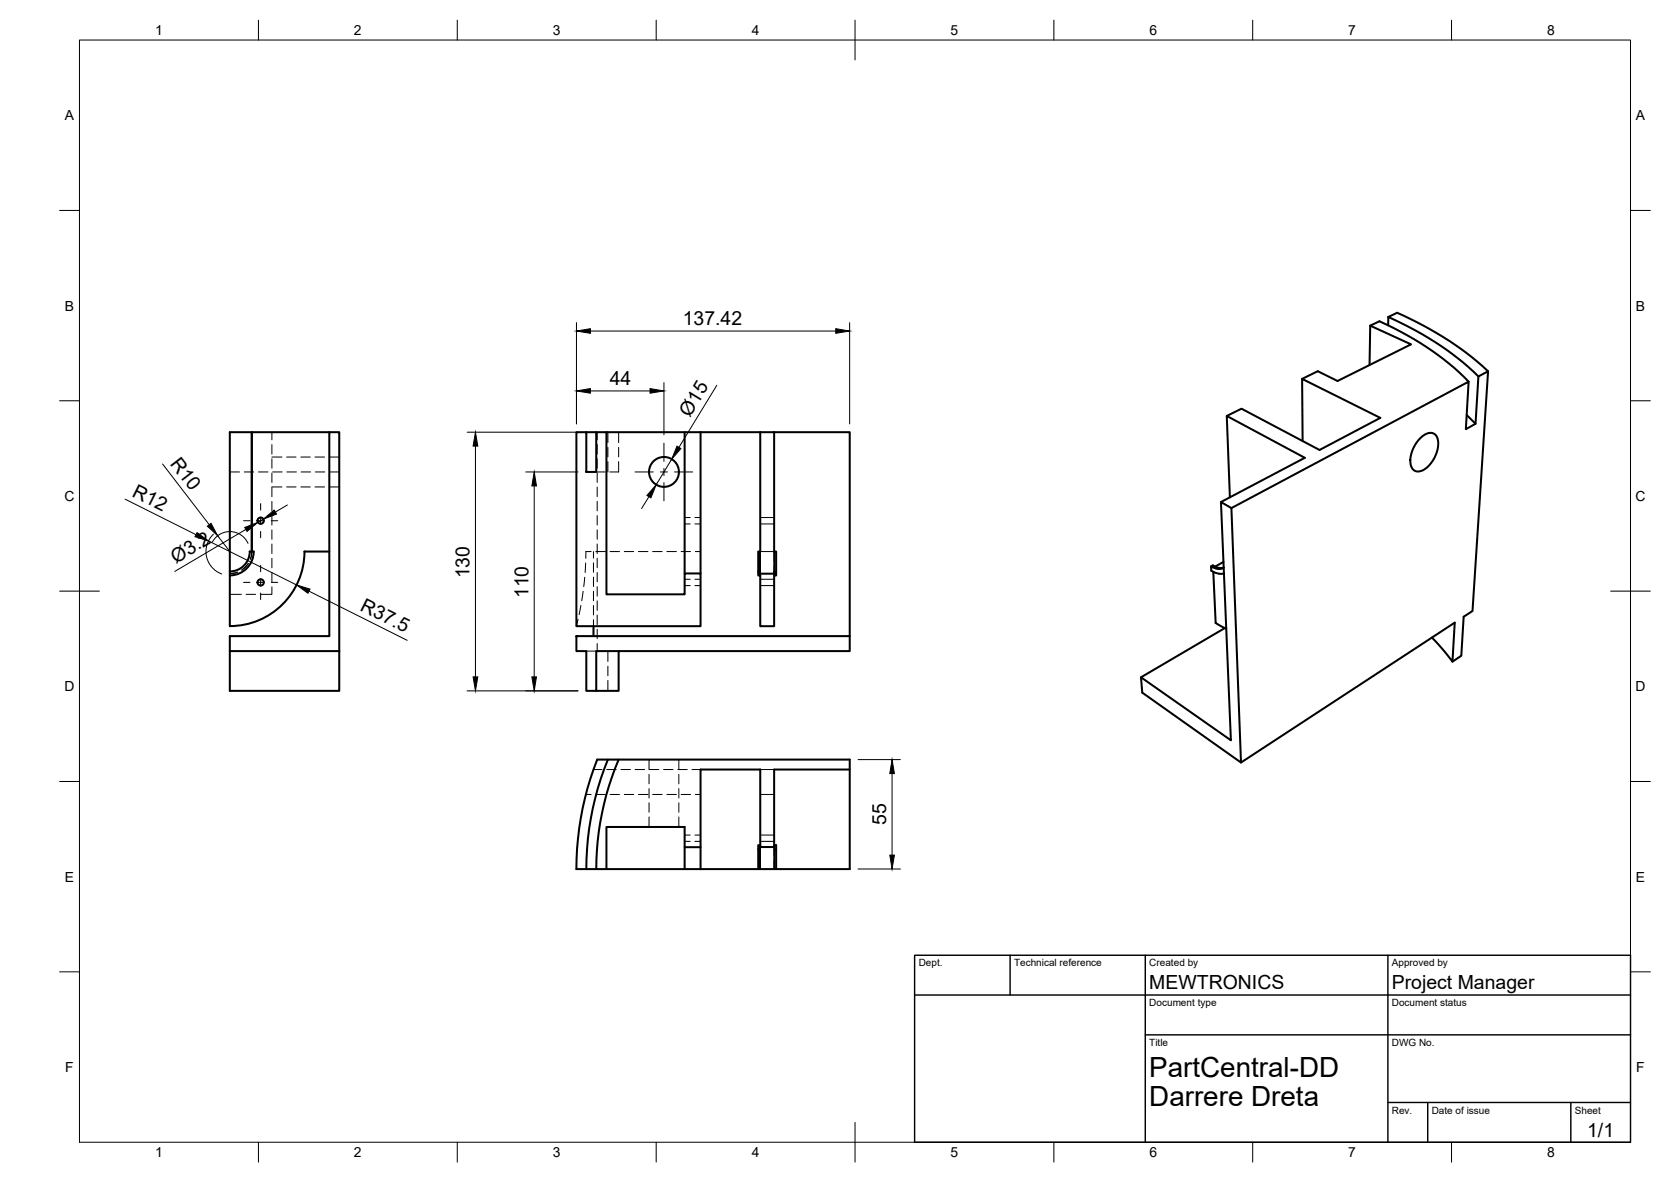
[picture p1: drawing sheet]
<svg xmlns="http://www.w3.org/2000/svg" width="420mm" height="297mm" viewBox="0 0 420 297" stroke-linecap="round" stroke-linejoin="round" font-family="sans-serif">
<!-- layer: Visible -->
<g fill="none" stroke="#000" stroke-width=".51">
<path d="M349.1 79.7a76.9 76.9 0 0 1 22.6 14.9M349.1 79.7l2.2-1.1a81.8 81.8 0 0 1 22.9 14.7M349.1 79.7l-.1 2.1M344.4 91.7l.1-9.9 2.4-1.1a72.8 72.8 0 0 1 22.4 15.2M344.5 81.8l10.3 4.7-18.5 9.2-5-2.4-3.9 1.9M82.8 108.6h-19.5v30v-30h-5.5v48.8a18.8 18.8 0 0 0 18.8-18.8h6.2M82.8 108.6h2.5v65h-27.5v-13.7h25zM144.9 108.6h2.5v10h2.5v-10h2.6v40.8h19.6v-5.3h4v13.3h-31.2zM147.4 108.6h2.5M152.5 108.6h23.6M172.1 108.6v35.5M176.1 108.6v35.5"/>
<path d="M176.1 108.6h18.5M191.2 108.6l-.1 30M194.6 108.6h19.1v51.3M194.6 108.6v30M308.5 104.5l3.7-1.8 19.6 10.4 15.3-8.1-19.7-9.8 .1 15.6M356.8 110.5a3.2 3.2 0 0 1 4-1.4 4.7 4.7 0 0 1 .2 5.2 6.2 6.2 0 0 1-4.5 4.2 2.33 2.33 0 0 1-1.9-2.9 8.8 8.8 0 0 1 2.2-5.1zM368.8 104.3l2.2 2.2M194.6 138.6h.1M194.7 138.6v5M194.7 138.6h.5v5M309.2 125l-.7-20.5 19.6 10.5-21.1 11.2M309.6 127.7l59.7-31.8-.7 12 2.4-1.4 .7-11.9 2.5-1.3-4 60.3-2.2 1.4-.6 9.8-2.2 1.5"/>
<path d="M57.8 143.6a5 5 0 0 0 5-5h1a6 6 0 0 1-6 6M144.9 159.9h68.8v3.7h-63.8v10h-2.5v-10h-2.5zM149.2 157.4v2.5M190.6 143.6h.5v.6h3.6v-.6h.5v1h-.6v12.8h-3.4v-12.8h-.6zM190.6 143.6v-5h.5v5M304.5 142.3a2.83 2.83 0 0 0 3.2 .3l-1.1 .1-1.6-.6-.5 .2 .1 1.1 .5 .3 1.4 .5 1.3-.1M305.1 143.7l.6 12.9 2.6 1.4M307.6 141.2l-2.1 1.2M308 157.8l-21.1 12.4 .3 3.9 24.8 17.5 53.8-35.1-.6 9.8-1.9-2.5-3.3-3.6M57.8 163.6h27.5M155.6 163.6v10h-5.7M286.9 170.2l22.6 15.8-2.5-59.8 2.6 1.5 2.4 63.9"/>
<path d="M152.8 190.9a72.7 72.7 0 0 0-5.4 27.5M155.6 190.9a71 71 0 0 0-5.7 27.5M213.7 193.4h-19.1v19.5M147.4 218.4h-2.5a75.6 75.6 0 0 1 5.3-27.5h63.5v27.5h-37.6M147.4 218.4h28.7M152.5 218.4v-10.6h19.6v10.6M172.1 212.9h4M191.1 213.4h-.5v5M191.2 212.9l-.1 5.5M191.2 212.4h-.6v1M194.6 212.9h-3.4v-19.5h-15.1v25M194.6 212.9h.1"/>
<path d="M194.6 212.4h.6v1M194.7 212.9v5.5M194.7 213.4h.5v5"/>
<circle cx="167" cy="118.6" r="3.8"/>
<circle cx="65.5" cy="130.8" r=".79"/>
<circle cx="65.5" cy="146.4" r=".79"/>
</g>
<!-- layer: Hidden -->
<g fill="none" stroke="#000" stroke-width=".25">
<path d="M57.8 118.6h2.4M61.4 118.6h2.4M65 118.6h2.4M68.4 108.6v1.9M68.4 111.7v2.4M68.4 115.3v2.4M68.4 118.9v2.3M68.4 114.9h2.5M68.6 118.6h2.4M72.1 114.9h2.3M72.1 118.6h2.4M75.6 114.9h2.4"/>
<path d="M75.7 118.6h2.4M79.2 114.9h2.4M79.3 118.6h2.4M82.8 114.9h2.5M82.9 118.6h2.4M149.9 118.6h2.2M150.2 108.6v1.9M150.2 111.7v2.4M150.2 115.3v2.4M150.2 118.9v2.3M152.8 108.6v2.6M152.8 112.4v2.4"/>
<path d="M152.8 116v2.6M155.6 116v2.6h-2.3M155.6 108.6v2.6M155.6 112.4v2.4M68.4 122.4v2.4M68.4 126v2.4M68.4 129.6v2.4M68.4 133.2v2.3M68.4 136.7v2.4M68.4 122.4h2.5M72.1 122.4h2.3M75.6 122.4h2.4"/>
<path d="M79.2 122.4h2.4M82.8 122.4h2.5M148.6 138.6h-1.3v1.7M149.2 138.6v1.7M149.8 138.6h2.4M150.2 122.4v2.4M150.2 126v2.4M150.2 129.6v2.3M150.2 133.1v2.4M150.2 136.7v2.4M153.4 138.6h2.4M157 138.6h2.3"/>
<path d="M160.5 138.6h2.4M164.1 138.6h2.4M167.7 138.6h2.4M171.3 138.6h2.3M172.1 131.7h1.4M172.1 130.1h1.4M174.7 131.7h1.4M174.7 130.1h1.4M174.8 138.6h1.3M191.2 131.7h3.4M191.2 130.1h3.4M57.8 149.4h2.9"/>
<path d="M59.7 143.8l-1.9 .3M59.7 143.8l-1.9 .4M61.9 149.4h2.4M62.4 141.6l-.5 .7-1.2 .9M62.4 141.6l-1.6 1.7M62.9 140.5l.4-1.9-.3 2M68.4 147.5v1.9h-2.9M68.4 140.3v2.4M68.4 143.9v2.3M145.4 155.6l-.5 1.8M146.1 152.1l-.5 2.4M146.6 148.6l-.3 2.4"/>
<path d="M147 145.1l-.2 2.3M147.3 141.5l-.2 2.4M149.2 141.4v2.4M149.2 145v2.4M149.2 148.6v2.4M149.2 152.2v2.3M149.2 155.7v1.7M150.2 140.3v2.4M150.2 143.9v2.3M150.2 147.4v2.4M150.2 151v2.4M150.2 154.6v2.4"/>
<path d="M150.2 158.1v2.4M172.1 145.6h1.4M172.1 147.2h1.4M174.7 145.6h1.4M174.7 147.2h1.4M191.2 141v-2.4h3.4v2.4M191.2 142.2v2.4M191.2 145.6h3.4M191.2 147.2h3.4M194.6 142.2v2.4M147.4 163.6h2.5M150.2 161.7v1.9"/>
<path d="M152.8 163.6v2.6M152.8 167.4v2.4M152.8 171v2.6M147.3 199.7h1.3M149.2 193.4h2.2M149.8 199.7h2.4M152.6 193.4h2.3M153.4 199.7h2.4M156.1 193.4h2.4M157 199.7h2.3M159.7 193.4h2.4M160.5 199.7h2.4"/>
<path d="M163.2 190.9v2.5M163.2 194.6v2.4M163.2 198.2v2.3M163.3 193.4h2.4M164.1 199.7h2.4M166.9 193.4h2.3M167.7 199.7h2.4M170.4 193.4h2.4M170.7 190.9v2.5M170.7 194.6v2.4M170.7 198.2v2.3M171.3 199.7h2.3"/>
<path d="M174 193.4h2.1M174.8 199.7h1.3M191.2 199.7h3.4M191.2 193.4h3.4M163.2 201.7v2.4M163.2 205.3v2.5M170.7 201.7v2.4M170.7 205.3v2.5M172.1 211.4h1.4M172.1 209.9h1.4M174.7 211.4h1.4M174.7 209.9h1.4"/>
<path d="M191.2 216.2v2.2M191.2 212.9v2.1M191.2 211.4h3.4M191.2 209.9h3.4M194.6 212.9v2.1M194.6 216.2v2.2"/>
</g>
<!-- layer: BORDER -->
<g fill="none" stroke="#000" stroke-width=".25">
<path d="M20 10.1h390v276.9h-390zM65 5.1v5M115 5.1v5M165 5.1v5M215 5.1v10M265 5.1v5M315 5.1v5M365 5.1v5M15 52.9h5M410 52.9h5M15 100.7h5M410 100.7h5"/>
<path d="M15 148.6h10M405 148.6h10M15 196.4h5M410 196.4h5M15 244.2h5M410 244.2h5M65 287v5M115 287v5M165 287v5M215 282.1v9.9M265 287v5M315 287v5"/>
<path d="M365 287v5"/>
</g>
<!-- layer: TITLEBLOCK -->
<path d="M230 240.1h180v46.9h-180zM230 250h180M254 240.1v9.9M288 240.1v46.9M349 240.1v46.9M288 260.1h122M349 277.1h61M359 277.1v9.9M395 277.1v9.9" fill="none" stroke="#000" stroke-width=".36"/>
<!-- layer: Smart Centers -->
<g fill="none" stroke="#000" stroke-width=".25">
<path d="M159.7 118.6h4.6M166.1 118.6h1.7M166.9 111.4v4.5M166.9 117.7v1.8M169.6 118.6h4.6M61.2 130.9h1.7M64.6 130.9h1.8M65.5 126.6v1.6M65.5 130v1.7M65.5 133.5v1.7M68.2 130.9h1.6M166.9 121.3v4.6"/>
<path d="M61.2 146.4h1.7M64.6 146.4h1.8M65.5 142.1v1.6M65.5 145.5v1.8M65.5 149v1.7M68.2 146.4h1.6"/>
</g>
<!-- layer: FD_Dimensions -->
<g fill="none" stroke="#000" stroke-width=".25">
<path d="M144.9 81.1v25.4M148.4 83.2h61.7M148.4 98.2h15M166.9 96.1v13.2M180.2 96.8l-9.5 15.6M213.6 81.1v25.4M40.9 116.6l11.7 15.3M117.5 108.6h27.8M119.5 112.1v58M132.2 118.6h13.1M168.9 115.4l-3.9 6.4M31.5 125.4l17.8 9"/>
<path d="M52.4 135.9l5.4 2.7M53.4 136.2a5 5 0 0 1 4.6-2.6 5 5 0 0 1 4.4 3M53.7 134.2a6 6 0 0 0 2 10M54.7 134.6l3.1 4M57.8 138.6l16.7 8.4M61.8 133l-17.9 10.6M66.2 130.5l-1.3 .8M72.3 126.9l-3.1 1.8M134.3 122.1v48M163.2 124.8l-1.9 3M77.7 148.6l24.7 12.3M117.5 173.6h27.8"/>
<path d="M215.8 190.9h10.6M224.3 194.4v20.5M215.8 218.4h10.6"/>
</g>
<g fill="#000" stroke="#000" stroke-width=".25">
<path d="M144.9 83.2l3.5-.6v1.2zM144.9 98.2l3.5-.6v1.2zM163.4 97.6l3.5 .6-3.5 .6zM210.1 82.6l3.5 .6-3.5 .6zM119.5 108.6l.6 3.5h-1.1zM170.2 112.1l1 .6-2.3 2.7zM49.6 133.8l2.8 2.1-3.4-1zM52.2 132.2l.9-.7 1.6 3.1zM61.5 132.6l3.4-1.3-2.8 2.2zM66.2 130.5l2.7-2.3 .6 1zM134.3 118.6l.6 3.5h-1.2zM165 121.8l-1.3 3.3-1-.6z"/>
<path d="M74.5 147l3.5 1-.6 1.1zM119 170.1h1.1l-.6 3.5zM133.7 170.1h1.2l-.6 3.5zM224.3 190.9l.6 3.5h-1.2zM223.7 214.9h1.2l-.6 3.5z"/>
</g>
<g font-size="7">
<text x="289" y="270.6">PartCentral-DD</text>
<text x="289" y="278.1">Darrere Dreta</text>
</g>
<g font-size="4.9">
<text x="171.7" y="81.7">137.42</text>
<text x="153.3" y="96.8">44</text>
<text x="173.5" y="105" transform="rotate(-59 173.5 105)">Ø15</text>
<text x="42.7" y="116.5" transform="rotate(52 42.7 116.5)">R10</text>
<text x="33" y="124.6" transform="rotate(27 33 124.6)">R12</text>
<text x="44.2" y="141.7" transform="rotate(-31 44.2 141.7)">Ø3.2</text>
<text x="118.1" y="145.3" transform="rotate(-90 118.1 145.3)">130</text>
<text x="90.3" y="153.2" transform="rotate(27 90.3 153.2)">R37.5</text>
<text x="132.9" y="150.3" transform="rotate(-90 132.9 150.3)">110</text>
<text x="222.8" y="207.4" transform="rotate(-90 222.8 207.4)">55</text>
<text x="289" y="248.5">MEWTRONICS</text>
<text x="350" y="248.5">Project Manager</text>
<text x="399.1" y="285.7">1/1</text>
</g>
<g font-size="3.5">
<text x="39" y="8.8">1</text>
<text x="89" y="8.8">2</text>
<text x="139" y="8.8">3</text>
<text x="189" y="8.8">4</text>
<text x="239" y="8.8">5</text>
<text x="289" y="8.8">6</text>
<text x="339" y="8.8">7</text>
<text x="389" y="8.8">8</text>
<text x="16.3" y="30.2">A</text>
<text x="411.3" y="30.2">A</text>
<text x="16.3" y="78">B</text>
<text x="411.3" y="78">B</text>
<text x="16.2" y="125.9">C</text>
<text x="411.2" y="125.9">C</text>
<text x="16.2" y="173.7">D</text>
<text x="411.2" y="173.7">D</text>
<text x="16.3" y="221.6">E</text>
<text x="411.3" y="221.6">E</text>
<text x="16.4" y="269.4">F</text>
<text x="411.4" y="269.4">F</text>
<text x="39" y="290.8">1</text>
<text x="89" y="290.8">2</text>
<text x="139" y="290.8">3</text>
<text x="189" y="290.8">4</text>
<text x="239" y="290.8">5</text>
<text x="289" y="290.8">6</text>
<text x="339" y="290.8">7</text>
<text x="389" y="290.8">8</text>
</g>
<g font-size="2.5">
<text x="231" y="242.9">Dept.</text>
<text x="255" y="242.9">Technical reference</text>
<text x="289" y="242.9">Created by</text>
<text x="350" y="242.9">Approved by</text>
<text x="289" y="252.8">Document type</text>
<text x="350" y="252.8">Document status</text>
<text x="289" y="262.9">Title</text>
<text x="350" y="262.9">DWG No.</text>
<text x="350" y="279.9">Rev.</text>
<text x="360" y="279.9">Date of issue</text>
<text x="396" y="279.9">Sheet</text>
</g>
</svg>
